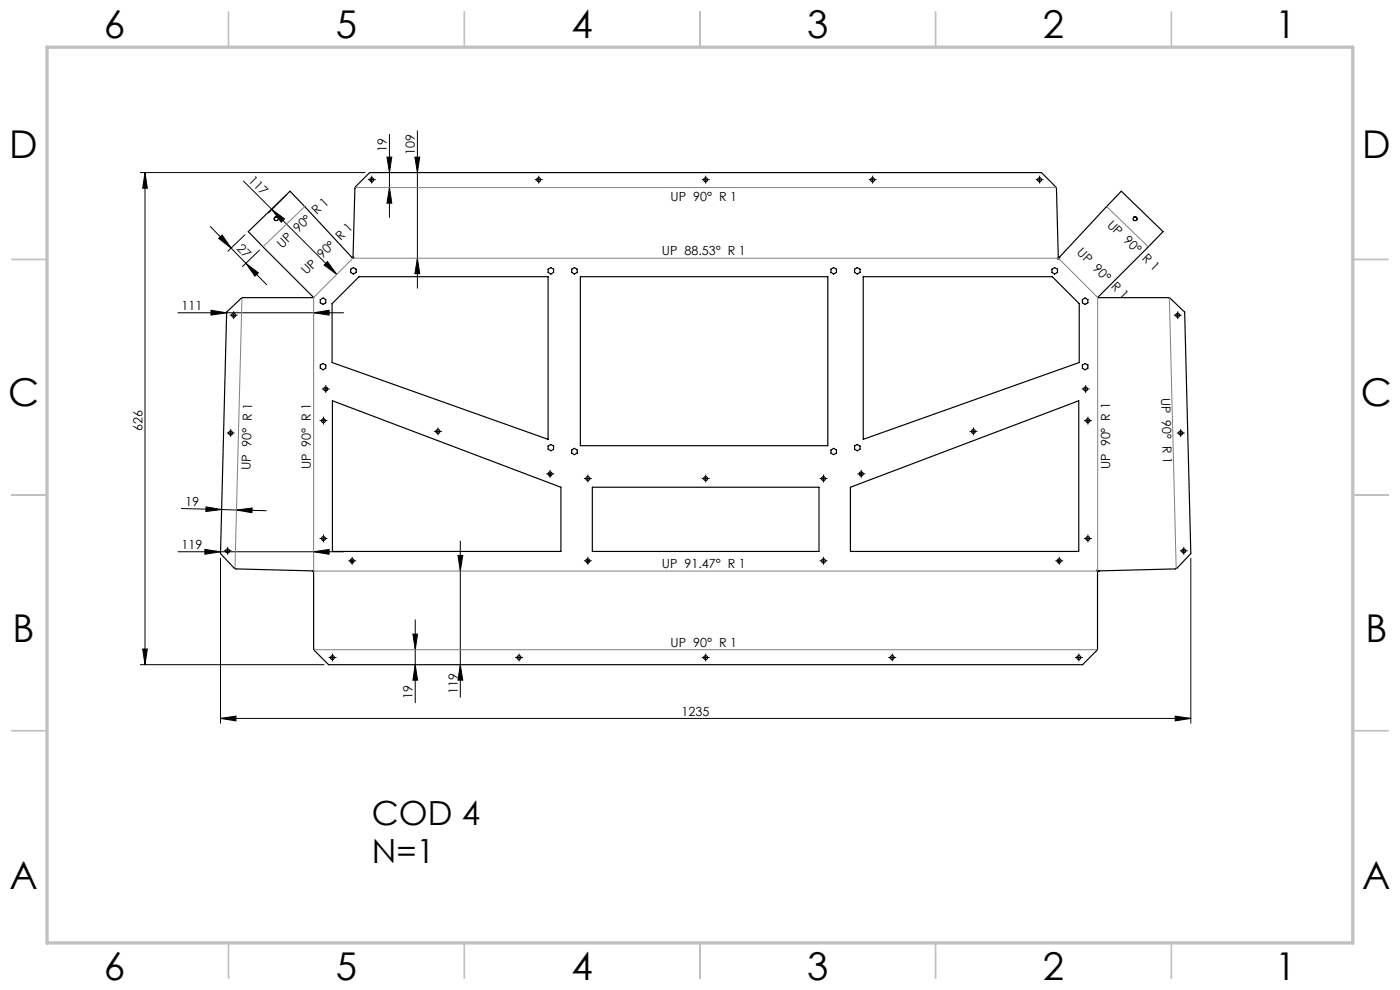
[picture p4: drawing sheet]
<svg xmlns="http://www.w3.org/2000/svg" width="297mm" height="210mm" viewBox="0 0 297 210" stroke-linecap="round" stroke-linejoin="round" font-family="sans-serif">
<g fill="none" stroke="#000" stroke-width=".25">
<path d="M58.9 46.1a.41 .41 0 0 0-.6 0 .41 .41 0 0 0 0 .6M74.4 57.1l.6-.3 .6 .3v.7l-.6 .3-.6-.3zM74.7 54.7l-13.2-14.1-8.8 8.5 13.9 14h-15.1l-.3 .2-3.1 2.9-1.3 51.2 2.9 3.1 .3 .2 16.4 .4M74.7 54.7h.1M74.9 54.6h.1M74.9 54.6v.2l-.1-.1M74.9 54.6l.4-14.6 .1-.4 3-3h142.5l3 3 .2 .4 .4 14.6M116.3 57.1l.6-.3 .5 .3v.7l-.5 .3-.6-.3zM121.3 57.1l.5-.3 .6 .3v.7l-.6 .3-.5-.3zM123.1 58.7h52.5v35.8h-52.5zM176.3 57.1l.5-.3 .6 .3v.7l-.6 .3-.5-.3zM181.3 57.1l.6-.3 .6 .3v.7l-.6 .3-.6-.3z"/>
<path d="M183.1 58.7h40.1l5.8 5.7v12.5l-45.9 16.3zM223.2 57.1l.5-.3 .6 .3v.7l-.6 .3-.5-.3zM224.5 54.6h.1M224.5 54.6l-.1 .4 .2-.3M224.6 54.7h.1M224.6 54.7l13.3-14.1 8.8 8.5-13.9 14h15.1l.3 .2 3.1 2.9 1.3 51.2-3.2 3.3-16.4 .4M240.5 46.1a.41 .41 0 0 1 .6 0 .41 .41 0 0 1 0 .6M67.9 77.4l.6-.3 .6 .3v.7l-.6 .3-.6-.3zM67.9 63.6l.6-.4 .6 .4v.6l-.6 .3-.6-.3zM70.4 64.4l5.8-5.7h40.1v34.5l-45.9-16.3zM229.6 63.6l.6-.4 .6 .4v.6l-.6 .3-.6-.3zM229.6 77.4l.6-.3 .6 .3v.7l-.6 .3-.6-.3z"/>
<path d="M70.5 85l48.5 18.4v13.6h-48.5zM116.3 94.6l.6-.3 .5 .3v.7l-.5 .3-.6-.3zM121.3 95.5l.5-.4 .6 .4v.6l-.6 .3-.5-.3zM176.3 95.5l.5-.4 .6 .4v.6l-.6 .3-.5-.3zM181.3 94.6l.6-.3 .6 .3v.7l-.6 .3-.6-.3zM125.7 103.4h48v13.6h-48zM180.4 103.4l48.4-18.4v32h-48.4zM66.4 121.1h.1v16.5l.2 .4 3 3h160l3-3 .1-.4v-16.4l-.1-.2 .3 .1M66.4 121.1h.1M233 121.1h.1"/>
<circle cx="78.9" cy="38.1" r=".42"/>
<circle cx="114.3" cy="38.1" r=".42"/>
<circle cx="149.7" cy="38.1" r=".42"/>
<circle cx="185.1" cy="38.1" r=".42"/>
<circle cx="220.5" cy="38.1" r=".42"/>
<circle cx="58.6" cy="46.4" r=".41"/>
<circle cx="240.8" cy="46.4" r=".42"/>
<circle cx="49.6" cy="66.9" r=".42"/>
<circle cx="249.8" cy="66.9" r=".42"/>
<circle cx="48.9" cy="91.9" r=".42"/>
<circle cx="68.6" cy="89.3" r=".42"/>
<circle cx="69.1" cy="82.5" r=".41"/>
<circle cx="92.9" cy="91.5" r=".42"/>
<circle cx="206.5" cy="91.5" r=".41"/>
<circle cx="230.3" cy="82.5" r=".41"/>
<circle cx="230.8" cy="89.3" r=".42"/>
<circle cx="250.5" cy="91.9" r=".42"/>
<circle cx="48.3" cy="116.9" r=".41"/>
<circle cx="68.6" cy="114.2" r=".41"/>
<circle cx="74.7" cy="119" r=".43"/>
<circle cx="116.7" cy="100.5" r=".42"/>
<circle cx="124.7" cy="101.5" r=".41"/>
<circle cx="124.7" cy="119" r=".42"/>
<circle cx="149.7" cy="101.5" r=".42"/>
<circle cx="174.7" cy="101.5" r=".41"/>
<circle cx="174.7" cy="119" r=".42"/>
<circle cx="182.7" cy="100.5" r=".42"/>
<circle cx="224.7" cy="119" r=".43"/>
<circle cx="230.8" cy="114.2" r=".41"/>
<circle cx="251.1" cy="116.9" r=".42"/>
<circle cx="70.5" cy="139.5" r=".42"/>
<circle cx="110.1" cy="139.5" r=".42"/>
<circle cx="149.7" cy="139.5" r=".42"/>
<circle cx="189.3" cy="139.5" r=".42"/>
<circle cx="228.8" cy="139.5" r=".42"/>
</g>
<g fill="none" stroke="#000" stroke-width=".21">
<path d="M29.8 36.6h47.6M30.8 36.6l.5 3.3h-1zM30.8 36.6v104.4M51.6 38.4l6.1 6M78.5 38.1h.8M78.8 37.7v.9M82.1 33.3h1l-.5 3.3zM82.6 39.8l.5 3.3h-1zM82.6 28.5v17.6M88 33.3h1l-.5 3.3zM88.5 27.8v33.3M113.9 38.1h.8"/>
<path d="M114.3 37.7v.9M149.3 38.1h.8M149.7 37.7v.9M184.7 38.1h.8M185.1 37.7v.9M220.1 38.1h.8M220.5 37.7v.9M44.6 48l4.4 4.6M46.4 50.6l.7-.7 1.9 2.7zM49 52.6l7.6 7.8M52 49.8l-3.7 3.5M52.2 55.9l2.6 2-.7 .7z"/>
<path d="M55.1 53l-3.7 3.5M57.7 44.4l2.7 2-.7 .7zM57.7 44.4l13.7 13.8M60.8 41.3l-3.8 3.8M69.5 55.5l1.9 2.7-2.6-2zM88.5 54.8l.5 3.3h-1zM37.7 66.3h35.2M44.8 65.8l3.3 .5-3.3 .5zM48.1 67.2v.1M49.1 66.9h.9M49.6 66.5v.8M66.5 66.3l3.3-.5v1z"/>
<path d="M249.4 66.9h.9M249.8 66.5v.8M48.5 91.9h.8M48.9 91.4v.9M68.2 89.2h.8M68.6 88.8v.9M68.7 82.5h.8M69.1 82.1v.8M92.5 91.5h.8M92.9 91.1v.8M206.1 91.5h.8M206.5 91.1v.8"/>
<path d="M229.9 82.5h.8M230.3 82.1v.8M230.4 89.2h.8M230.8 88.8v.9M250 91.9h.9M250.5 91.4v.9M37.7 117h35.2M38.5 107.9l8.5 .2M43.5 116.5l3.3 .5-3.3 .6zM43.7 107.5l3.3 .6-3.3 .4zM46.8 116.1v.3M46.8 118.4v35"/>
<path d="M47 108.1l3.2 .1M47.9 116.9h.8M48.3 116.4v.9M50.2 108.2l3.3-.4-.1 1zM50.2 108.2l6.3 .1M66.5 117l3.3-.5v1.1zM68.2 114.3h.8M68.6 113.8v.8M74.3 119h.8M74.7 118.6v.8M97.2 117.8h1l-.6 3.3zM97.6 114.8v33.1"/>
<path d="M116.3 100.5h.8M116.7 100.1v.9M124.3 101.5h.8M124.3 119h.8M124.7 101.1v.8M124.7 118.6v.8M149.3 101.5h.8M149.7 101.1v.8M174.3 101.5h.8M174.3 119h.8M174.7 101.1v.8M174.7 118.6v.8"/>
<path d="M182.3 100.5h.8M182.7 100.1v.9M224.3 119h.8M224.7 118.6v.8M230.4 114.3h.8M230.8 113.8v.8M250.7 116.9h.8M251.1 116.4v.9M252.6 118.4v35M30.3 137.7h1l-.5 3.3zM70.1 139.5h.8M70.5 139.1v.8"/>
<path d="M87.6 134.5h1l-.5 3.3zM88.1 131.5v17.6M109.7 139.5h.8M110.1 139.1v.8M149.3 139.5h.8M149.7 139.1v.8M188.8 139.5h.9M189.3 139.1v.8M228.4 139.5h.9M228.8 139.1v.8M29.8 141h38.9M46.8 152.4l3.3-.5v1z"/>
<path d="M46.8 152.4h205.8M88.1 141l.5 3.3h-1zM97.6 141l.6 3.3h-1zM249.3 151.9l3.3 .5-3.3 .5z"/>
</g>
<g fill="none" stroke="#000" stroke-width=".21" stroke-dasharray="15.2 1.3 1.3 1.3" stroke-linecap="butt">
<path d="M78.5 38.1h-.5M78.9 38.5v.4M78.9 37.7v-.4M79.3 38.1h.4M113.9 38.1h-.4M114.3 38.5v.4M114.3 37.7v-.4M114.7 38.1h.4M149.3 38.1h-.4M149.7 38.5v.4M149.7 37.7v-.4M150.1 38.1h.4"/>
<path d="M184.7 38.1h-.4M185.1 38.5v.4M185.1 37.7v-.4M185.5 38.1h.5M220.1 38.1h-.4M220.5 38.5v.4M220.5 37.7v-.4M221 38.1h.4M49.2 66.9h-.5M49.6 67.3v.4M49.6 66.4v-.4M50 66.9h.4"/>
<path d="M249.4 66.9h-.4M249.8 67.3v.4M249.8 66.4v-.4M250.3 66.9h.4M48.5 91.8h-.4M48.9 92.3v.4M48.9 91.4v-.4M49.4 91.8h.4M68.2 89.2h-.4M68.6 89.6v.5M68.6 88.8v-.4M68.7 82.5h-.4"/>
<path d="M69 89.2h.5M69.1 82.9v.4M69.1 82.1v-.4M69.5 82.5h.4M92.5 91.5h-.4M92.9 91.9v.4M92.9 91.1v-.4M93.3 91.5h.4M206.1 91.5h-.4M206.5 91.9v.4M206.5 91.1v-.4M206.9 91.5h.4"/>
<path d="M229.9 82.5h-.4M230.3 82.9v.4M230.3 82.1v-.4M230.4 89.2h-.4M230.7 82.5h.4M230.8 89.6v.5M230.8 88.8v-.4M231.2 89.2h.4M250.1 91.8h-.4M250.5 92.3v.4M250.5 91.4v-.4M250.9 91.8h.4"/>
<path d="M47.9 116.8h-.4M48.3 117.3v.4M48.3 116.4v-.4M48.7 116.8h.4M68.2 114.2h-.4M68.6 114.6v.5M68.6 113.8v-.4M69 114.2h.5M74.3 119h-.4M74.7 119.4v.4M74.7 118.5v-.4M75.1 119h.4"/>
<path d="M116.3 100.5h-.4M116.7 100.9v.4M116.7 100.1v-.4M117.1 100.5h.4M124.3 119h-.4M124.3 101.5h-.4M124.7 119.4v.4M124.7 118.5v-.4M124.7 101.9v.4M124.7 101.1v-.4M125.1 119h.4M125.1 101.5h.4"/>
<path d="M149.3 101.5h-.4M149.7 101.9v.4M149.7 101.1v-.4M150.1 101.5h.4M174.3 119h-.4M174.3 101.5h-.4M174.7 119.4v.4M174.7 118.5v-.4M174.7 101.9v.4M174.7 101.1v-.4M175.1 119h.4M175.1 101.5h.4"/>
<path d="M182.3 100.5h-.4M182.7 100.9v.4M182.7 100.1v-.4M183.1 100.5h.4M224.3 119h-.4M224.7 119.4v.4M224.7 118.5v-.4M225.1 119h.4M230.4 114.2h-.4M230.8 114.6v.5M230.8 113.8v-.4M231.2 114.2h.4"/>
<path d="M250.7 116.8h-.4M251.1 117.3v.4M251.1 116.4v-.4M251.5 116.8h.5M70.1 139.5h-.4M70.5 139.9v.4M70.5 139v-.4M71 139.5h.4M109.7 139.5h-.4M110.1 139.9v.4M110.1 139v-.4M110.5 139.5h.5"/>
<path d="M149.3 139.5h-.4M149.7 139.9v.4M149.7 139v-.4M150.1 139.5h.4M188.9 139.5h-.4M189.3 139.9v.4M189.3 139v-.4M189.7 139.5h.4M228.5 139.5h-.5M228.9 139.9v.4M228.9 139v-.4M229.3 139.5h.4"/>
</g>
<path d="M75.4 39.8h148.6M64.7 43.8l-8.9 8.5M74.9 54.8l-8.4 8.3v58M74.9 54.8h149.6M224.5 54.8l8.4 8.3v57.9M234.7 43.8l8.9 8.5M51.3 63.2l-1.5 57.4M248.1 63.2l1.4 57.4M66.5 121.1h166.3M66.6 137.8h166.2" fill="none" stroke="#808080" stroke-width=".21"/>
<g fill="none" stroke="#c0c0c0" stroke-width=".35">
<path d="M48.5 2.5v7.5M98.5 2.5v7.5M148.5 2.5v7.5M198.5 2.5v7.5M248.5 2.5v7.5M2.5 55h7.5M287 55h7.5M2.5 105h7.5M287 105h7.5M2.5 155h7.5M287 155h7.5M48.5 200v7.5"/>
<path d="M98.5 200v7.5M148.5 200v7.5M198.5 200v7.5M248.5 200v7.5"/>
</g>
<path d="M10 10h277v190h-277z" fill="none" stroke="#c0c0c0" stroke-width=".7"/>
<g fill="#000">
<path d="M82.6 39.8l.5 3.3h-1zM82.1 33.3h1l-.5 3.3z"/>
<path d="M52.2 55.9l2.6 2-.7 .7zM46.4 50.6l.7-.7 1.9 2.7z"/>
<path d="M69.5 55.5l1.9 2.7-2.6-2zM57.7 44.4l2.7 2-.7 .7z"/>
<path d="M88.5 54.8l.5 3.3h-1zM88 33.3h1l-.5 3.3z"/>
<path d="M43.7 107.5l3.3 .6-3.3 .4zM50.2 108.2l3.3-.4-.1 1z"/>
<path d="M66.5 117l3.3-.5v1.1zM43.5 116.5l3.3 .5-3.3 .6zM66.5 66.3l3.3-.5v1zM44.8 65.8l3.3 .5-3.3 .5z"/>
<path d="M87.6 134.5h1l-.5 3.3zM88.1 141l.5 3.3h-1zM97.2 117.8h1l-.6 3.3zM97.6 141l.6 3.3h-1z"/>
<path d="M30.3 137.7h1l-.5 3.3zM30.8 36.6l.5 3.3h-1z"/>
<path d="M46.8 152.4l3.3-.5v1zM249.3 151.9l3.3 .5-3.3 .5z"/>
</g>
<g font-size="8.1">
<text x="22" y="8">6</text>
<text x="71.2" y="8">5</text>
<text x="121.2" y="8">4</text>
<text x="171.2" y="8">3</text>
<text x="221.2" y="8">2</text>
<text x="270.5" y="8">1</text>
<text x="2" y="33.6">D</text>
<text x="289" y="33.6">D</text>
<text x="1.7" y="86.1">C</text>
<text x="288.7" y="86.1">C</text>
<text x="2.7" y="136.1">B</text>
<text x="289.7" y="136.1">B</text>
<text x="2" y="188.6">A</text>
<text x="289" y="188.6">A</text>
<text x="22" y="208">6</text>
<text x="71.2" y="208">5</text>
<text x="121.2" y="208">4</text>
<text x="171.2" y="208">3</text>
<text x="221.2" y="208">2</text>
<text x="270.5" y="208">1</text>
</g>
<g font-size="7.1">
<text x="78.9" y="175">COD 4</text>
<text x="78.9" y="183.1">N=1</text>
</g>
<g font-size="2.7">
<text x="82.1" y="32.2" transform="rotate(-90 82.1 32.2)">19</text>
<text x="88" y="32.9" transform="rotate(-90 88 32.9)">109</text>
<text x="52.6" y="38.5" transform="rotate(45 52.6 38.5)">117</text>
<text x="142.3" y="42.6">UP 90° R 1</text>
<text x="234.7" y="47.9" transform="rotate(44 234.7 47.9)">UP 90° R 1</text>
<text x="50.1" y="52.8" transform="rotate(46 50.1 52.8)">27</text>
<text x="59.8" y="52.8" transform="rotate(-44 59.8 52.8)">UP 90° R 1</text>
<text x="228.3" y="53.6" transform="rotate(45 228.3 53.6)">UP 90° R 1</text>
<text x="65" y="58.4" transform="rotate(-45 65 58.4)">UP 90° R 1</text>
<text x="140.4" y="54.2">UP 88.53° R 1</text>
<text x="38.5" y="65.7">111</text>
<text x="246.4" y="84.3" transform="rotate(89 246.4 84.3)">UP 90° R 1</text>
<text x="30.2" y="91.5" transform="rotate(-90 30.2 91.5)">626</text>
<text x="53.1" y="99.7" transform="rotate(-89 53.1 99.7)">UP 90° R 1</text>
<text x="65.9" y="99.5" transform="rotate(-90 65.9 99.5)">UP 90° R 1</text>
<text x="235.5" y="99.5" transform="rotate(-90 235.5 99.5)">UP 90° R 1</text>
<text x="39.3" y="107.3" transform="rotate(1 39.3 107.3)">19</text>
<text x="38.5" y="116.5">119</text>
<text x="140.4" y="120.5">UP 91.47° R 1</text>
<text x="142.3" y="137.2">UP 90° R 1</text>
<text x="87.5" y="148.3" transform="rotate(-90 87.5 148.3)">19</text>
<text x="97.1" y="147.2" transform="rotate(-90 97.1 147.2)">119</text>
<text x="144.6" y="151.8">1235</text>
</g>
</svg>
